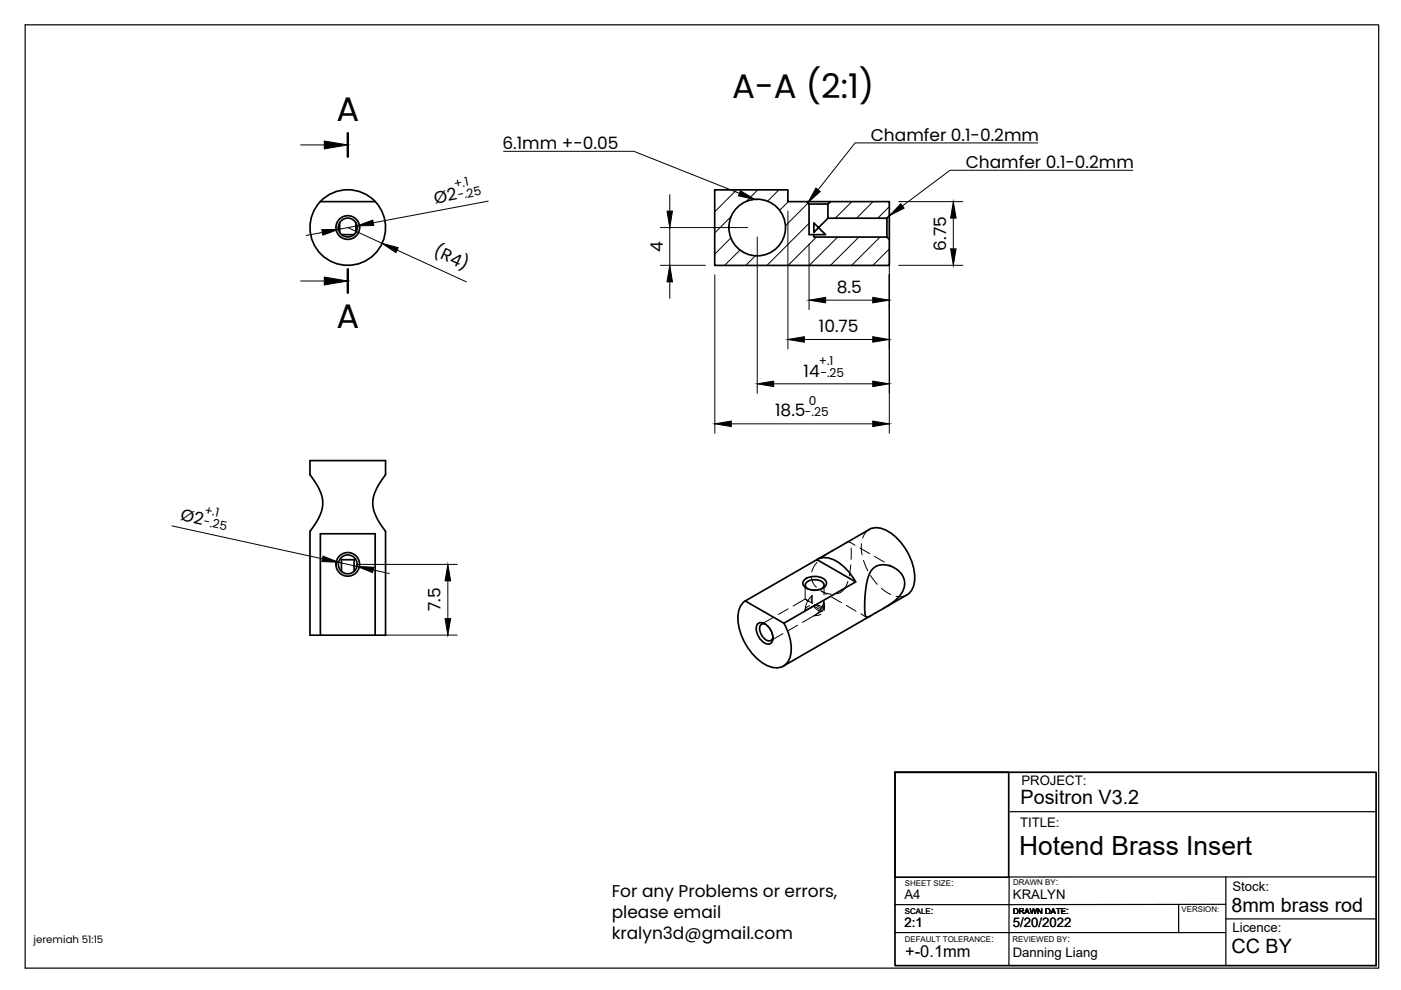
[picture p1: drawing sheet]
<svg xmlns="http://www.w3.org/2000/svg" width="297mm" height="210mm" viewBox="0 0 297 210" stroke-linecap="round" stroke-linejoin="round" font-family="sans-serif">
<!-- layer: Visible -->
<g fill="none" stroke="#000" stroke-width=".36">
<path d="M67.9 42.7h11.6M72 47.3v2M72.4 49.8h2.7M75.5 47.3v2M151.5 40.3h15.5v2.4h4l.5 .6v6.5h1.1v.5h15.4l.6 .5v5.5h-37.1zM171 42.7h5M171.5 43.3h4M175.5 46.3l-2 2-.9-1v2l.9-1 1.5 1.5h-2.4M188 46.3h-12.5v-3l.5-.6h12.6v3.1l-.6 .5v4M188.6 45.8v5M67.9 113.2h11.6v21.5h-11.6zM173.2 118.6a4.3 4.3 0 0 1 4.7 .7l2.2 2.1 1.3 2"/>
<path d="M173.3 118.6l11-6.3a4.2 4.2 0 0 1 4.4 .6 12 12 0 0 1 5.1 10.9 3.4 3.4 0 0 1-1.5 2.3M67.9 134.7h-2.2v-22l2-3.1 .5-1.5 .2-1.1v-1.2l-.6-1.7-.8-1.6-1.3-1.8v-3h16v3l-1.9 3-.5 1.3-.3 1.4 .1 1.2 .5 1.7 .8 1.5 1.3 1.9v22h-2.2M72.4 121.2v-2.5h2.7v2.5M158 127.4a4.7 4.7 0 0 0-1.5 4.8 12.2 12.2 0 0 0 6.5 9.1 3.2 3.2 0 0 0 4.7-2.7 10.5 10.5 0 0 0-1.5-6.5M158 127.4l15.2-8.7 8.2 4.7-15.2 8.7zM160.6 132.4a1.26 1.26 0 0 1 2 .2 3.3 3.3 0 0 1 1 3.6 1.26 1.26 0 0 1-2-.2 3.3 3.3 0 0 1-1-3.6zM162.3 132.4a.96 .96 0 0 0-1.1 .2 .96 .96 0 0 0-.1 1.2l.4 .8a1.73 1.73 0 0 0 2 1.2l.4-.7M170.5 122.9a3.4 3.4 0 0 1 4.7 .4 1.26 1.26 0 0 1-1.2 1.6 3.3 3.3 0 0 1-3.7-.9v-.7zM171.2 124.8a.96 .96 0 0 1-.4-1.1 .96 .96 0 0 1 1-.7l.9-.1a1.73 1.73 0 0 1 2 1.2l-.4 .7M184.5 130.6l-18.4 10.6M185.1 120.6a4.2 4.2 0 0 1 5.5 .5l.7 .8 .3 .7a4.5 4.5 0 0 1-2.1 4.9l-1.3 1-3.9 2.2-.5 .2-.2-.2-.3-1v-1.9l.4-3.8 .5-2.1zM192.3 126.1l-5 2.9"/>
<circle cx="73.7" cy="48.2" r="2.51"/>
<circle cx="73.7" cy="48.2" r="2"/>
<circle cx="73.7" cy="48.2" r="8"/>
<circle cx="160.5" cy="48.2" r="6"/>
<circle cx="73.7" cy="119.7" r="2"/>
<circle cx="73.7" cy="119.7" r="2.51"/>
</g>
<!-- layer: Hidden -->
<g fill="none" stroke="#000" stroke-width=".21">
<path d="M173.2 119.2l-.7 1-.4 1.1M176.5 116.7l-2.4 1.7M180.1 114.9l1.2 .7M180.2 115l-.3-.1-.6 .2M180.4 119.8l-.3 2.3M180.5 116.2l-.1 2.4M182.3 116.2l2.1 1.2M182.6 115.3l.2 2.3M183.1 118.8l.9 2.2M184.3 112.3a2.99 2.99 0 0 0-1.4 1.8M185.4 118l2.1 1.2M188.5 119.8l1.2 .6"/>
<path d="M162.1 132.2l.4 .3M162.3 132.4a3 3 0 0 1 1.6 2.7M163.9 134.9v.4M164 130.9l-2.5 1.4M166 134.3l-2.6 1.5M167.1 129.1l-2 1.2M169.1 132.6l-2.1 1.1M170.7 124.1v2.9l-2.6 1.5M170.7 129.3v.1M170.9 124.7l.4 .2M171.1 124.8a3 3 0 0 0 3.2 0M171.6 127.5l-.9-.5 .6 .4-.4 .8-.2 1.2 .3-.6 .6-.4"/>
<path d="M171.9 126.5l.3-.2v1.6l-.9-.5zM172 122.4l.3 1.1 .8 1M172.2 126.3l-.2 .7 .2 .9M172.5 128.5a1.8 1.8 0 0 0 1.9 1l-1.8 1M172.5 128.5l-1.8 .9M172.5 128.5l1.9 1M172.6 128.1l1.5 .9 .5-1.4v1.7l-.5-.3-.8 1.1-.7 .4 1.4-.2M172.7 130.5l-2.6 1.5M174 125.3l1.2 .5 1.1 .2M174.1 125.3l1.2 .7M174.5 124.7l-.4 .2M174.6 127.6l.2 1-.2 .7"/>
<path d="M174.7 127.3v2.1a1.67 1.67 0 0 0-1.9-1.2M174.7 124.1v2M176.3 126.6l2.1 1.2M179.4 128.4l2.1 1.2M179.8 123.3l-.4 1-.6 .9-.6 .4-.8 .3M182.5 130.2l1.2 .6M184.6 122l1.4 1.9M186.9 124.7l1.9 1.3M192.3 126.1l-1.4 .4-.9-.1"/>
</g>
<!-- layer: Border -->
<path d="M5.3 5.3h287v200h-287z" fill="none" stroke="#000" stroke-width=".25"/>
<!-- layer: TitleBlock -->
<path d="M189.8 163.7h102v41h-102zM189.8 163.7h24.1v22.3h-24.1z" fill="none" stroke="#000" stroke-width=".36"/>
<path d="M214.1 172.1h77.7M189.8 197.7h70.1M249.9 191.7v6M259.9 194.8h31.9M259.9 185.9v18.8M259.9 191.7l-70.1 .1M291.8 185.9h-77.8l-.1 18.8" fill="none" stroke="#000" stroke-width=".25"/>
<!-- layer: Hatching -->
<g fill="none" stroke="#000" stroke-width=".21">
<path d="M151.7 40.3l-.1 .1M155 50.5l-3.4 3.4M155 45.9l-3.4 3.5M156.2 40.3l-4.6 4.6M156.9 53l-3.3 3.3M160.1 54.2l-2 2.1M160.7 40.3l-2.5 2.4M165.1 40.3l-2.4 2.4M167.2 42.7l-1.9 1.9M171.3 43l-4.8 4.9M171.5 47.3l-8.9 9M173.1 50.3l-6 6"/>
<path d="M176.1 42.7l-.6 .6M177.6 50.3l-6 6M180.6 42.7l-3.5 3.6M182.1 50.3l-6 6M185.1 42.7l-3.5 3.6M186.6 50.3l-6 6M188.6 43.8l-2.5 2.5M188.6 52.8l-3.5 3.5"/>
</g>
<!-- layer: Annotations -->
<path d="M73.7 28.2v5M73.7 57.1v5" fill="none" stroke="#000" stroke-width=".51"/>
<path d="M63.7 30.7h5M106.8 32.1h27.6l22.4 8.9M220 30.3h-38.7l-7.9 10M240.2 36.1h-38.8l-10.1 7.6M63.7 59.6h5" fill="none" stroke="#000" stroke-width=".21"/>
<path d="M68.7 29.9l5 .8-5 .9zM68.7 58.8l5 .8-5 .8zM157 40.4l3 1.9-3.5-.8zM173 39.9l.9 .7-2.6 2.4zM191 43.2l.7 .9-3.1 1.7z" fill="#000" stroke="#000" stroke-width=".21"/>
<!-- layer: Dimensions -->
<g fill="none" stroke="#000" stroke-width=".21">
<path d="M68.3 49.3l-3.4 .6M73.7 48.3l7.3 3.3M75.7 47.9l-3.9 .7M84.2 53l14.6 6.7M103.5 42.6l-24.4 4.6M140 56.3h9.5M140 48.3h18.5M142 41.3v3.5M142 48.3v8M142 59.8v3.5M151.6 58.3v33.6M160.5 50.3v33.1"/>
<path d="M167 44.8v29.2M171.5 51.7v13.9M188.6 52.8v39.1M190.5 56.3h13.6M190.5 42.7h13.6M202.1 46.2v6.6M170.5 72h14.5M175 63.6h10M155 89.9h30M164 81.4h21M36.4 111.5l32 7M71.8 119.2l3.9 .9"/>
<path d="M75.7 119.7h21.2M79.1 120.8l3.4 .8M81.5 134.7h15.4M95 123.2v8"/>
</g>
<g fill="#000" stroke="#000" stroke-width=".21">
<path d="M68.2 48.7l3.6-.1-3.3 1.3zM75.7 47.9l3.3-1.2 .2 1.1zM81 51.6l3.4 .9-.5 1.1zM142 56.3l.6 3.5h-1.2zM141.4 44.8h1.2l-.6 3.5zM202.1 42.7l.6 3.5h-1.2zM201.5 52.8h1.2l-.6 3.5zM167 72l3.5-.6v1.2zM171.5 63.6l3.5-.6v1.2zM185 63l3.6 .6-3.6 .6zM185 71.4l3.6 .6-3.6 .6zM151.6 89.9l3.4-.6v1.1z"/>
<path d="M160.5 81.4l3.5-.6v1.2zM185 89.3l3.6 .6-3.6 .5zM185 80.8l3.6 .6-3.6 .6zM68.5 117.9l3.3 1.3-3.6-.1zM75.7 120.1l3.5 .2-.2 1.1zM94.4 131.2h1.1l-.5 3.5zM95 119.7l.5 3.5h-1.1z"/>
</g>
<g font-size="7.2">
<text x="155.2" y="20.7">A-A (2:1)</text>
<text x="71.3" y="25.7">A</text>
<text x="71.3" y="69.6">A</text>
</g>
<text font-size="5.6" x="216.1" y="181.2">Hotend Brass Insert</text>
<g font-size="4.2">
<text x="216.4" y="170.6">Positron V3.2</text>
<text x="261.1" y="193.3">8mm brass rod</text>
<text x="261.1" y="202.1">CC BY</text>
</g>
<g font-size="3.6">
<text x="184.6" y="29.8">Chamfer 0.1-0.2mm</text>
<text x="106.5" y="31.6">6.1mm +-0.05</text>
<text x="204.8" y="35.6">Chamfer 0.1-0.2mm</text>
<text x="92.3" y="43.2" transform="rotate(-11 92.3 43.2)">Ø2</text>
<text x="140.5" y="53.4" transform="rotate(-90 140.5 53.4)">4</text>
<text x="200.6" y="53.2" transform="rotate(-90 200.6 53.2)">6.75</text>
<text x="91.7" y="54.1" transform="rotate(25 91.7 54.1)">(R4)</text>
<text x="177.4" y="62.1">8.5</text>
<text x="173.6" y="70.5">10.75</text>
<text x="170.4" y="79.9">14</text>
<text x="164.4" y="88.3">18.5</text>
<text x="38.1" y="110.3" transform="rotate(12 38.1 110.3)">Ø2</text>
<text x="93.4" y="129.6" transform="rotate(-90 93.4 129.6)">7.5</text>
<text x="129.7" y="190.3">For any Problems or errors,</text>
<text x="129.7" y="194.7">please email</text>
<text x="129.7" y="199.1">kralyn3d@gmail.com</text>
</g>
<text font-size="3.5" x="191.9" y="202.9">+-0.1mm</text>
<g font-size="2.8">
<text x="216.6" y="166.5">PROJECT:</text>
<text x="216.3" y="175.4">TITLE:</text>
<text x="191.7" y="190.6">A4</text>
<text x="214.8" y="190.6">KRALYN</text>
<text x="261.3" y="188.9">Stock:</text>
<text x="191.7" y="196.6">2:1</text>
<text x="214.7" y="196.6">5/20/2022</text>
<text x="261.3" y="197.6">Licence:</text>
<text x="214.7" y="203">Danning Liang</text>
</g>
<g font-size="2.6">
<text x="96.4" y="39.9" transform="rotate(-11 96.4 39.9)">+.1</text>
<text x="97.2" y="42.3" transform="rotate(-11 97.2 42.3)">-.25</text>
<text x="173.6" y="77.4">+.1</text>
<text x="173.9" y="79.9">-.25</text>
<text x="170.7" y="88.3">-.25</text>
<text x="171.5" y="85.8">0</text>
<text x="43" y="111.4" transform="rotate(13 43 111.4)">-.25</text>
<text x="43.2" y="108.9" transform="rotate(12 43.2 108.9)">+.1</text>
</g>
<text font-size="2.2" x="7.1" y="200">jeremiah 51:15</text>
<g font-size="2.1">
<text x="201.6" y="187.9">:</text>
<text x="223.8" y="187.6">:</text>
<text x="197.4" y="193.7">:</text>
<text x="226.1" y="193.7">:</text>
<text x="210.1" y="199.7">:</text>
<text x="226.3" y="199.8">:</text>
</g>
<g font-size="1.7">
<text x="191.9" y="187.9">SHEET SIZE</text>
<text x="214.8" y="187.6">DRAWN BY</text>
<text x="191.9" y="193.7">SCALE</text>
<text x="214.8" y="193.7">DRAWN DATE</text>
<text x="250.5" y="193.4">VERSION:</text>
<text x="191.8" y="199.7">DEFAULT TOLERANCE</text>
<text x="214.7" y="199.8">REVIEWED BY</text>
</g>
</svg>
